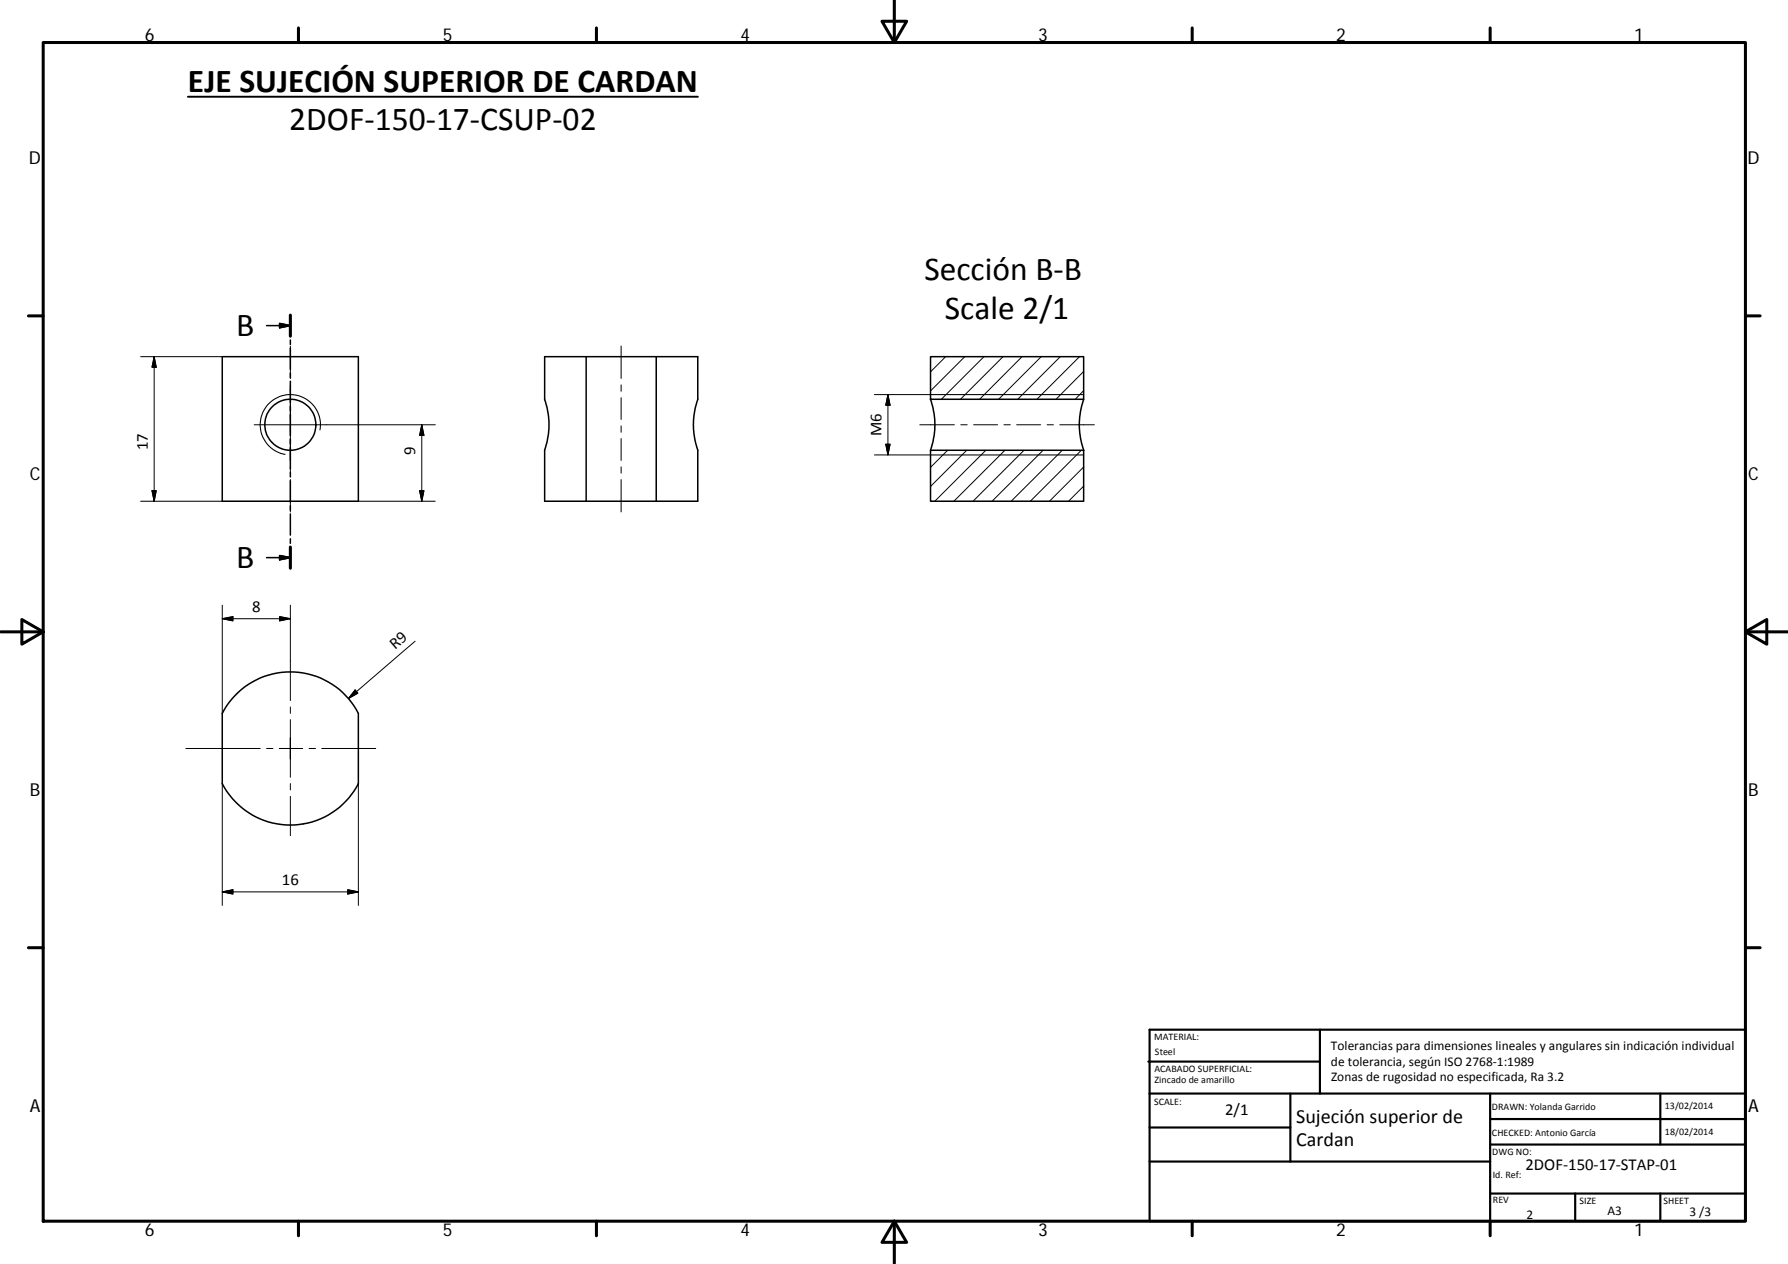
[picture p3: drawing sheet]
<svg xmlns="http://www.w3.org/2000/svg" width="420mm" height="297mm" viewBox="0 0 420 297" stroke-linecap="round" stroke-linejoin="round" font-family="sans-serif">
<g fill="none" stroke="#000" stroke-width=".36">
<path d="M62.6 76.5h5.6M65.7 76l2.5 .5-2.5 .5zM68.2 74v5M68.2 79.9v1M52.2 83.8h32v34h-32zM68.2 81.8v5M68.2 87.7v1.1M68.2 89.6v5M68.2 95.5v1M68.2 97.4v5M137.7 83.8h-9.7v10.1l.1 .4a18 18 0 0 1-.1 11.5v12h9.7M137.7 83.8h16.5"/>
<path d="M137.7 83.8v34M154.2 83.8h9.8l-.1 10.4a17.9 17.9 0 0 0 .1 11.6v12h-9.8M154.2 83.8v34M218.7 83.8h35.9v10h-35.9zM218.7 93.8l.1 .5a18 18 0 0 1-.1 11.5M254.6 93.8v.4a17.8 17.8 0 0 0 0 11.6M68.2 103.3v1M68.2 105.2v5M68.2 111v1.1M68.2 113v5M68.2 118.9v1M137.7 117.8h16.5"/>
<path d="M218.7 105.8h35.9v12h-35.9zM62.6 131h5.6M65.7 130.6l2.5 .4-2.5 .6zM68.2 120.8v5M68.2 126.6v1.1M68.2 128.5v5M56 162.7a18 18 0 0 1 28.2 5v16.5a18 18 0 0 1-32 0v-16.5l1.7-2.7z"/>
<circle cx="68.2" cy="99.8" r="6"/>
</g>
<path d="M218.7 92.7h35.9M75.2 101a7.1 7.1 0 0 0-5.8-8.2 7.1 7.1 0 0 0-8.1 5.8 7.1 7.1 0 0 0 5.7 8.2M218.7 106.9h35.9" fill="none" stroke="#000" stroke-width=".25"/>
<g fill="none" stroke="#000" stroke-width=".71">
<path d="M10.1 10h400.1v277h-400.1zM70.1 6.6v3.4M140.2 6.6v3.4M207.3 5h5.8l-2.9 5zM210.2 0v10M280.2 6.6v3.4M350.2 6.6v3.4M6.7 74.2h3.4M68.2 74v5M410.2 74.2h3.4M68.2 128.5v5M.2 148.5h9.9"/>
<path d="M5.1 145.6l5 2.9-5 2.9zM410.2 148.5l5-2.9v5.8zM410.2 148.5h9.9M6.7 222.7h3.4M410.2 222.7h3.4M70.1 287v3.4M140.2 287v3.4M210.2 287l2.9 5h-5.8zM210.2 287v10M280.2 287v3.4M350.2 287v3.4"/>
</g>
<g fill="none" stroke="#000" stroke-width=".51">
<path d="M269.8 249.5h40.4M270.1 257h140.1M270.1 242h140.1v45h-140.1zM303.2 257v16M310.2 242v15M350.2 257v30M390.2 257v12M270.1 273h80.1M270.1 265h33.1M350.2 269h60M350.2 263h60M350.2 280.5h60"/>
<path d="M370.2 280.5v6.5M390.2 280.5v6.5"/>
</g>
<path d="M65.7 76l2.5 .5-2.5 .5zM65.7 130.6l2.5 .4-2.5 .6z" fill="#000" stroke="#000" stroke-width=".36"/>
<g fill="none" stroke="#000" stroke-width=".23">
<path d="M33.1 83.8h19.1M36.2 83.8l.5 2.5h-1zM36.2 83.8v34M68.2 81.3v7.6M68.2 90.4v17.9M99.1 99.8v18M99.1 99.8l.5 2.5h-1zM102.3 99.8h-42.6M146 81.3v7.6M146 90.4v1.5M146 93.5v5.1M205.5 92.7h13.2"/>
<path d="M208.6 92.7v14.2M208.6 92.7l.6 2.5h-1.1zM216.1 99.8h8.2M222.2 83.8l-3.5 3.6M225.8 99.8h1.5M226.7 83.8l-8 8.1M228.8 99.8h5.6M231.2 83.8l-10 10M235.7 83.8l-10 10M235.9 99.8h1.5M238.9 99.8h5.6M240.2 83.8l-10 10"/>
<path d="M244.7 83.8l-10 10M246.1 99.8h1.4M249 99.8h8.2M249.2 83.8l-10 10M253.7 83.8l-10 10M254.6 87.3l-6.5 6.5M254.6 91.8l-1.9 2M33.1 117.8h19.1M35.7 115.3h1l-.5 2.5zM68.2 109.7v1.5M68.2 112.7v7.6M84.2 117.8h18.1"/>
<path d="M98.6 115.3h1l-.5 2.5zM146 100.1v1.5M146 103.1v5.1M146 109.7v1.5M146 112.7v7.6M205.5 106.9h13.2M208.1 104.4h1.1l-.6 2.5zM222.7 105.8l-4 4M227.2 105.8l-8.5 8.5M231.7 105.8l-12 12M236.1 105.8l-12 12M240.6 105.8l-11.9 12"/>
<path d="M245.1 105.8l-12 12M249.6 105.8l-12 12M254.1 105.8l-12 12M254.6 114.2l-3.5 3.6M254.6 109.7l-8 8.1M52.2 142.2v25.5M52.2 145.4l2.5-.5v1zM52.2 145.4h16M65.7 144.9l2.5 .5-2.5 .5zM68.2 142.2v22.4M97.5 150.7l-15.6 13.4M43.7 175.9h17.4"/>
<path d="M62.6 175.9h1.5M65.6 175.9h5.5M68.2 166.1v1.5M68.2 169.1v13.5M72.6 175.9h1.5M75.6 175.9h12.7M83.4 162.1l.7 .8-2.2 1.2zM52.2 184.1v28.7M68.2 184.2v1.4M68.2 187.1v9.3M84.2 184.1v28.7M52.2 209.6l2.5-.5v1z"/>
<path d="M52.2 209.6h32M81.7 209.1l2.5 .5-2.5 .5z"/>
</g>
<path d="M36.2 83.8l.5 2.5h-1zM208.6 92.7l.6 2.5h-1.1zM35.7 115.3h1l-.5 2.5zM98.6 115.3h1l-.5 2.5zM99.1 99.8l.5 2.5h-1zM208.1 104.4h1.1l-.6 2.5zM52.2 145.4l2.5-.5v1zM65.7 144.9l2.5 .5-2.5 .5zM83.4 162.1l.7 .8-2.2 1.2zM52.2 209.6l2.5-.5v1zM81.7 209.1l2.5 .5-2.5 .5z" fill="#000" stroke="#000" stroke-width=".23"/>
<path d="M44.2 22.7h119.8" fill="none" stroke="#000" stroke-width=".46"/>
<g font-size="7.9">
<text x="44.2" y="21.6">EJE SUJECIÓN SUPERIOR DE CARDAN</text>
<text x="68" y="30.6">2DOF‐150‐17‐CSUP‐02</text>
<text x="217.2" y="65.9">Sección B‐B</text>
<text x="222" y="74.9">Scale 2/1</text>
<text x="55.5" y="79">B</text>
<text x="55.5" y="133.5">B</text>
</g>
<g font-size="4.7">
<text x="304.6" y="263.9">Sujeción superior de</text>
<text x="304.6" y="269.3">Cardan</text>
</g>
<g font-size="4.2">
<text x="34" y="9.6">6</text>
<text x="104" y="9.6">5</text>
<text x="174" y="9.6">4</text>
<text x="244" y="9.6">3</text>
<text x="314" y="9.6">2</text>
<text x="384" y="9.6">1</text>
<text x="6.8" y="38.7">D</text>
<text x="410.6" y="38.7">D</text>
<text x="7" y="112.9">C</text>
<text x="410.8" y="112.9">C</text>
<text x="7" y="187.1">B</text>
<text x="410.8" y="187.1">B</text>
<text x="7" y="261.3">A</text>
<text x="410.8" y="261.3">A</text>
<text x="34" y="290.4">6</text>
<text x="104" y="290.4">5</text>
<text x="174" y="290.4">4</text>
<text x="244" y="290.4">3</text>
<text x="314" y="290.4">2</text>
<text x="384" y="290.4">1</text>
</g>
<g font-size="3.9">
<text x="34.7" y="105.8" transform="rotate(-90 34.7 105.8)">17</text>
<text x="97.6" y="106.8" transform="rotate(-90 97.6 106.8)">9</text>
<text x="207.1" y="102.5" transform="rotate(-90 207.1 102.5)">M6</text>
<text x="59.2" y="143.8">8</text>
<text x="92.8" y="152.7" transform="rotate(-41 92.8 152.7)">R9</text>
<text x="66.3" y="208">16</text>
<text x="287.9" y="262.1">2/1</text>
<text x="358.5" y="274.9">2DOF‐150‐17‐STAP‐01</text>
</g>
<g font-size="3.1">
<text x="312.8" y="246.8">Tolerancias para dimensiones lineales y angulares sin indicación individual</text>
<text x="312.8" y="250.4">de tolerancia, según ISO 2768‐1:1989</text>
<text x="312.8" y="254">Zonas de rugosidad no especificada, Ra 3.2</text>
<text x="358.7" y="286.4">2</text>
<text x="377.7" y="285.6">A3</text>
<text x="397" y="285.9">3 /3</text>
</g>
<g font-size="2.4">
<text x="271.2" y="244.4">MATERIAL:</text>
<text x="271.3" y="251.9">ACABADO SUPERFICIAL:</text>
<text x="271.4" y="247.9">Steel</text>
<text x="271.3" y="254.6">Zincado de amarillo</text>
<text x="271.2" y="259.7">SCALE:</text>
<text x="350.6" y="260.9">DRAWN: Yolanda Garrido</text>
<text x="391.2" y="260.6">13/02/2014</text>
<text x="350.6" y="267">CHECKED: Antonio García</text>
<text x="391.2" y="266.6">18/02/2014</text>
<text x="350.7" y="271.4">DWG NO:</text>
<text x="350.8" y="276.8">Id. Ref:</text>
<text x="350.8" y="282.8">REV</text>
<text x="371.2" y="282.9">SIZE</text>
<text x="390.9" y="282.9">SHEET</text>
</g>
</svg>
